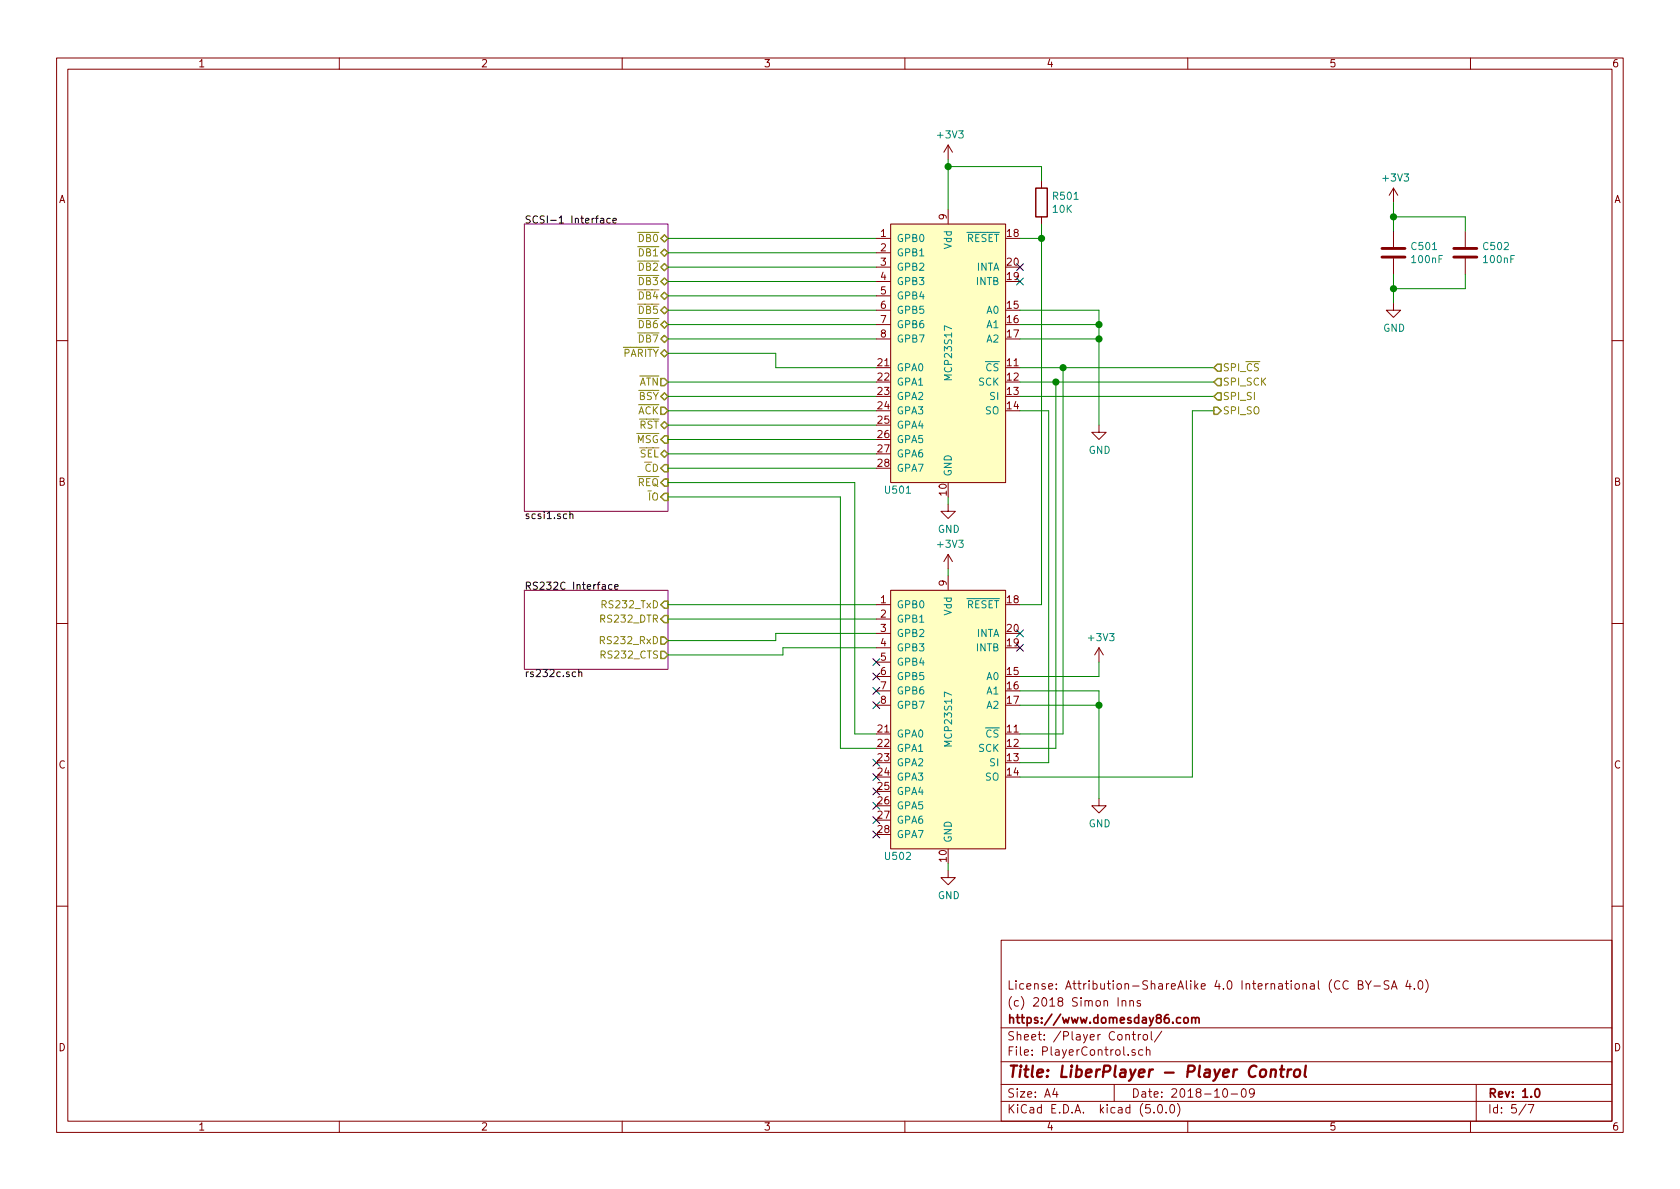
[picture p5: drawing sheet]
EESchema Schematic File Version 4
LIBS:LiberPlayer-cache
EELAYER 26 0
EELAYER END
$Descr A4 11693 8268
encoding utf-8
Sheet 5 7
Title "LiberPlayer - Player Control"
Date "2018-10-09"
Rev "1.0"
Comp "https://www.domesday86.com"
Comment1 "(c) 2018 Simon Inns"
Comment2 "License: Attribution-ShareAlike 4.0 International (CC BY-SA 4.0)"
Comment3 ""
Comment4 ""
$EndDescr
$Sheet
S 3650 1550 1000 2000
U 5BBE21AF
F0 "SCSI-1 Interface" 50
F1 "scsi1.sch" 50
F2 "~DB0" B R 4650 1650 50 
F3 "~DB1" B R 4650 1750 50 
F4 "~DB2" B R 4650 1850 50 
F5 "~DB3" B R 4650 1950 50 
F6 "~DB4" B R 4650 2050 50 
F7 "~DB5" B R 4650 2150 50 
F8 "~DB6" B R 4650 2250 50 
F9 "~DB7" B R 4650 2350 50 
F10 "~PARITY" B R 4650 2450 50 
F11 "~BSY" B R 4650 2750 50 
F12 "~RST" B R 4650 2950 50 
F13 "~SEL" B R 4650 3150 50 
F14 "~ATN" O R 4650 2650 50 
F15 "~ACK" O R 4650 2850 50 
F16 "~MSG" I R 4650 3050 50 
F17 "~REQ" I R 4650 3350 50 
F18 "~I~O" I R 4650 3450 50 
F19 "~C~D" I R 4650 3250 50 
$EndSheet
$Sheet
S 3650 4100 1000 550 
U 5BBE21B5
F0 "RS232C Interface" 50
F1 "rs232c.sch" 50
F2 "RS232_TxD" I R 4650 4200 50 
F3 "RS232_DTR" I R 4650 4300 50 
F4 "RS232_RxD" O R 4650 4450 50 
F5 "RS232_CTS" O R 4650 4550 50 
$EndSheet
Wire Wire Line
	4650 1650 6100 1650
Wire Wire Line
	4650 1750 6100 1750
Wire Wire Line
	4650 1850 6100 1850
Wire Wire Line
	4650 1950 6100 1950
Wire Wire Line
	4650 2050 6100 2050
Wire Wire Line
	4650 2150 6100 2150
Wire Wire Line
	4650 2250 6100 2250
Wire Wire Line
	4650 2350 6100 2350
Wire Wire Line
	4650 2450 5400 2450
Wire Wire Line
	5400 2450 5400 2550
Wire Wire Line
	5400 2550 6100 2550
Wire Wire Line
	4650 2650 6100 2650
Wire Wire Line
	4650 2750 6100 2750
Wire Wire Line
	4650 2850 6100 2850
Wire Wire Line
	4650 2950 6100 2950
Wire Wire Line
	4650 3050 6100 3050
Wire Wire Line
	4650 3150 6100 3150
Wire Wire Line
	4650 3250 6100 3250
Wire Wire Line
	4650 3350 5950 3350
Wire Wire Line
	4650 3450 5850 3450
$Comp
L power:+3V3 #PWR0501
U 1 1
P 6600 1100
F 0 "#PWR0501" H 6600 950 50  0001 C CNN
F 1 "+3V3" H 6615 1273 50  0000 C CNN
F 2 "" H 6600 1100 50  0001 C CNN
F 3 "" H 6600 1100 50  0001 C CNN
	1    6600 1100
	1    0    0    -1  
$EndComp
$Comp
L power:+3V3 #PWR0506
U 1 1
P 7650 4600
F 0 "#PWR0506" H 7650 4450 50  0001 C CNN
F 1 "+3V3" H 7665 4773 50  0000 C CNN
F 2 "" H 7650 4600 50  0001 C CNN
F 3 "" H 7650 4600 50  0001 C CNN
	1    7650 4600
	1    0    0    -1  
$EndComp
$Comp
L power:GND #PWR0502
U 1 1
P 6600 3500
F 0 "#PWR0502" H 6600 3250 50  0001 C CNN
F 1 "GND" H 6605 3327 50  0000 C CNN
F 2 "" H 6600 3500 50  0001 C CNN
F 3 "" H 6600 3500 50  0001 C CNN
	1    6600 3500
	1    0    0    -1  
$EndComp
$Comp
L power:GND #PWR0504
U 1 1
P 6600 6050
F 0 "#PWR0504" H 6600 5800 50  0001 C CNN
F 1 "GND" H 6605 5877 50  0000 C CNN
F 2 "" H 6600 6050 50  0001 C CNN
F 3 "" H 6600 6050 50  0001 C CNN
	1    6600 6050
	1    0    0    -1  
$EndComp
Wire Wire Line
	6600 3500 6600 3450
Wire Wire Line
	6600 1450 6600 1150
Wire Wire Line
	6600 4000 6600 3950
Wire Wire Line
	6600 6050 6600 6000
NoConn ~ 6100 5500
NoConn ~ 6100 5600
NoConn ~ 6100 5700
NoConn ~ 6100 5800
Wire Wire Line
	7100 4200 7250 4200
Wire Wire Line
	7250 4200 7250 1650
Wire Wire Line
	7250 1650 7100 1650
Wire Wire Line
	6100 4200 4650 4200
Wire Wire Line
	6100 4300 4650 4300
Wire Wire Line
	5400 4450 5400 4400
Wire Wire Line
	5400 4400 6100 4400
Wire Wire Line
	4650 4450 5400 4450
Wire Wire Line
	4650 4550 5450 4550
Wire Wire Line
	5450 4550 5450 4500
Wire Wire Line
	5450 4500 6100 4500
Connection ~ 7250 1650
$Comp
L power:GND #PWR0505
U 1 1
P 7650 2950
F 0 "#PWR0505" H 7650 2700 50  0001 C CNN
F 1 "GND" H 7655 2777 50  0000 C CNN
F 2 "" H 7650 2950 50  0001 C CNN
F 3 "" H 7650 2950 50  0001 C CNN
	1    7650 2950
	1    0    0    -1  
$EndComp
$Comp
L power:GND #PWR0507
U 1 1
P 7650 5550
F 0 "#PWR0507" H 7650 5300 50  0001 C CNN
F 1 "GND" H 7655 5377 50  0000 C CNN
F 2 "" H 7650 5550 50  0001 C CNN
F 3 "" H 7650 5550 50  0001 C CNN
	1    7650 5550
	1    0    0    -1  
$EndComp
$Comp
L Device:R R501
U 1 1
P 7250 1400
F 0 "R501" H 7320 1446 50  0000 L CNN
F 1 "10K" H 7320 1355 50  0000 L CNN
F 2 "Resistor_SMD:R_0805_2012Metric" V 7180 1400 50  0001 C CNN
F 3 "~" H 7250 1400 50  0001 C CNN
	1    7250 1400
	1    0    0    -1  
$EndComp
Wire Wire Line
	6600 1150 7250 1150
Wire Wire Line
	7250 1150 7250 1250
Connection ~ 6600 1150
Wire Wire Line
	6600 1150 6600 1100
Wire Wire Line
	7250 1550 7250 1650
$Comp
L power:+3V3 #PWR0503
U 1 1
P 6600 3950
F 0 "#PWR0503" H 6600 3800 50  0001 C CNN
F 1 "+3V3" H 6615 4123 50  0000 C CNN
F 2 "" H 6600 3950 50  0001 C CNN
F 3 "" H 6600 3950 50  0001 C CNN
	1    6600 3950
	1    0    0    -1  
$EndComp
$Comp
L Device:C C501
U 1 1
P 9700 1750
F 0 "C501" H 9815 1796 50  0000 L CNN
F 1 "100nF" H 9815 1705 50  0000 L CNN
F 2 "Capacitor_SMD:C_0805_2012Metric" H 9738 1600 50  0001 C CNN
F 3 "~" H 9700 1750 50  0001 C CNN
	1    9700 1750
	1    0    0    -1  
$EndComp
$Comp
L Device:C C502
U 1 1
P 10200 1750
F 0 "C502" H 10315 1796 50  0000 L CNN
F 1 "100nF" H 10315 1705 50  0000 L CNN
F 2 "Capacitor_SMD:C_0805_2012Metric" H 10238 1600 50  0001 C CNN
F 3 "~" H 10200 1750 50  0001 C CNN
	1    10200 1750
	1    0    0    -1  
$EndComp
$Comp
L power:+3V3 #PWR0508
U 1 1
P 9700 1400
F 0 "#PWR0508" H 9700 1250 50  0001 C CNN
F 1 "+3V3" H 9715 1573 50  0000 C CNN
F 2 "" H 9700 1400 50  0001 C CNN
F 3 "" H 9700 1400 50  0001 C CNN
	1    9700 1400
	1    0    0    -1  
$EndComp
$Comp
L power:GND #PWR0509
U 1 1
P 9700 2100
F 0 "#PWR0509" H 9700 1850 50  0001 C CNN
F 1 "GND" H 9705 1927 50  0000 C CNN
F 2 "" H 9700 2100 50  0001 C CNN
F 3 "" H 9700 2100 50  0001 C CNN
	1    9700 2100
	1    0    0    -1  
$EndComp
Wire Wire Line
	9700 1600 9700 1500
Wire Wire Line
	9700 1900 9700 2000
Wire Wire Line
	10200 1900 10200 2000
Wire Wire Line
	10200 2000 9700 2000
Connection ~ 9700 2000
Wire Wire Line
	9700 2000 9700 2100
Wire Wire Line
	10200 1600 10200 1500
Wire Wire Line
	10200 1500 9700 1500
Connection ~ 9700 1500
Wire Wire Line
	9700 1500 9700 1400
Wire Wire Line
	5950 3350 5950 5100
Wire Wire Line
	5950 5100 6100 5100
Wire Wire Line
	5850 5200 6100 5200
Wire Wire Line
	5850 3450 5850 5200
NoConn ~ 6100 5300
NoConn ~ 6100 5400
NoConn ~ 6100 4600
NoConn ~ 6100 4700
NoConn ~ 6100 4800
NoConn ~ 6100 4900
$Comp
L LocalSymbolLibrary:MCP23S17 U501
U 1 1
P 6600 2450
F 0 "U501" H 6250 1500 50  0000 C CNN
F 1 "MCP23S17" V 6600 2450 50  0000 C CNN
F 2 "Package_SO:SSOP-28_5.3x10.2mm_P0.65mm" H 6550 2450 50  0001 C CNN
F 3 "" H 6550 2450 50  0001 C CNN
	1    6600 2450
	1    0    0    -1  
$EndComp
$Comp
L LocalSymbolLibrary:MCP23S17 U502
U 1 1
P 6600 5000
F 0 "U502" H 6250 4050 50  0000 C CNN
F 1 "MCP23S17" V 6600 5000 50  0000 C CNN
F 2 "Package_SO:SSOP-28_5.3x10.2mm_P0.65mm" H 6550 5000 50  0001 C CNN
F 3 "" H 6550 5000 50  0001 C CNN
	1    6600 5000
	1    0    0    -1  
$EndComp
Wire Wire Line
	7100 2150 7650 2150
Wire Wire Line
	7650 2150 7650 2250
Wire Wire Line
	7100 2250 7650 2250
Connection ~ 7650 2250
Wire Wire Line
	7650 2250 7650 2350
Wire Wire Line
	7100 2350 7650 2350
Connection ~ 7650 2350
Wire Wire Line
	7650 2350 7650 2950
Wire Wire Line
	7100 4700 7650 4700
Wire Wire Line
	7100 4800 7650 4800
Wire Wire Line
	7650 4800 7650 4900
Wire Wire Line
	7100 4900 7650 4900
Connection ~ 7650 4900
Wire Wire Line
	7650 4900 7650 5550
Wire Wire Line
	7650 4700 7650 4600
NoConn ~ 7100 4500
NoConn ~ 7100 4400
NoConn ~ 7100 1950
NoConn ~ 7100 1850
Wire Wire Line
	7100 2850 7300 2850
Wire Wire Line
	7300 2850 7300 5300
Wire Wire Line
	7300 5300 7100 5300
Wire Wire Line
	7100 2650 7350 2650
Wire Wire Line
	7100 5200 7350 5200
Wire Wire Line
	7350 5200 7350 2650
Connection ~ 7350 2650
Wire Wire Line
	7350 2650 8450 2650
Wire Wire Line
	7100 2550 7400 2550
Wire Wire Line
	7400 2550 7400 5100
Wire Wire Line
	7400 5100 7100 5100
Connection ~ 7400 2550
Wire Wire Line
	7400 2550 8450 2550
Wire Wire Line
	7100 2750 8450 2750
Wire Wire Line
	7100 5400 8300 5400
Wire Wire Line
	8300 5400 8300 2850
Wire Wire Line
	8300 2850 8450 2850
Text HLabel 8450 2550 2    50   Input ~ 0
SPI_~CS
Text HLabel 8450 2650 2    50   Input ~ 0
SPI_SCK
Text HLabel 8450 2750 2    50   Input ~ 0
SPI_SI
Text HLabel 8450 2850 2    50   Output ~ 0
SPI_SO
$EndSCHEMATC
